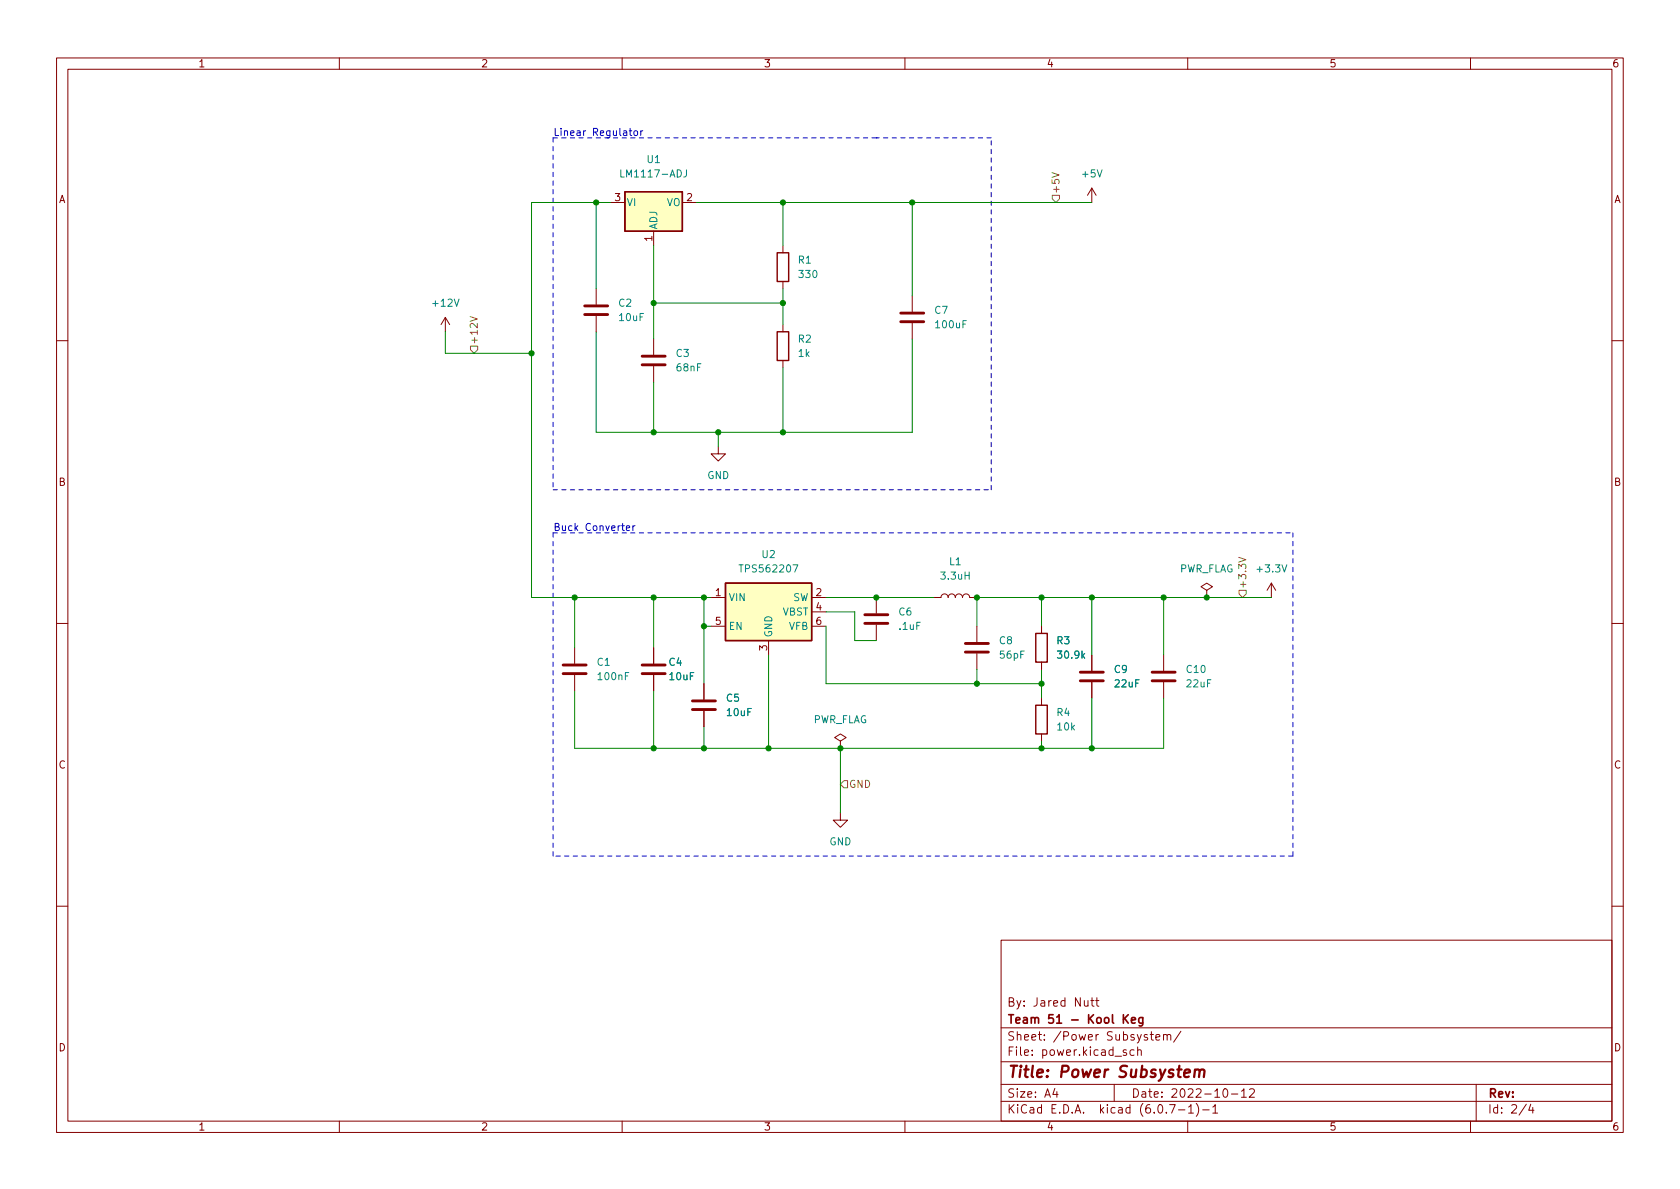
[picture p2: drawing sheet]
<svg xmlns="http://www.w3.org/2000/svg" width="297mm" height="210mm" viewBox="0 0 297 210" stroke-linecap="round" stroke-linejoin="round" font-family="sans-serif">
<g fill="none" stroke="#840000" stroke-width=".18">
<path d="M10 10.2h277v190.1h-277zM12 12.2h273v186.1h-273zM60 10.2v2M110 10.2v2M160 10.2v2M210 10.2v2M260 10.2v2M107.9 35.8h2.6M120.6 35.8h2.6M193 33.3v2.5M193 33.3l-.7 1.2M193 33.3l.8 1.2"/>
<path d="M78.7 56.1l-.7 1.3M78.7 56.1v2.6M78.7 56.1l.8 1.3M105.4 51v2.8M105.4 55.9v2.8M115.6 40.9v2.5M115.6 59.9v2.8M138.4 43.4v1.3M138.4 49.8v1.2M138.4 57.4v1.3M161.3 52.3v2.8M161.3 57.1v2.8"/>
<path d="M10 60.2h2M115.6 64.8v2.8M127 79v1.3h1.3l-1.3 1.2-1.3-1.2h1.3M138.4 63.7v1.3M285 60.2h2M10 110.2h2M101.6 114.5v2.8M101.6 119.4v2.8M115.6 114.5v2.8M115.6 119.4v2.8M125.7 105.7h2.6M125.7 110.7h2.6"/>
<path d="M135.9 113.3v2.5M143.5 105.7h2.5M143.5 108.2h2.5M143.5 110.7h2.5M154.9 105.7v2.8M154.9 110.5v2.8M165.1 105.7h1.3a.64 .64 0 0 1 .6-.7 .64 .64 0 0 1 .6 .7 .64 .64 0 0 1 .7-.7 .64 .64 0 0 1 .6 .7 .64 .64 0 0 1 .6-.7 .64 .64 0 0 1 .7 .7 .64 .64 0 0 1 .6-.7 .64 .64 0 0 1 .6 .7h1.3M172.7 110.7v2.8M172.7 115.6v2.8M184.1 110.7v1.3M184.1 117.1v1.3M193 115.8v2.8"/>
<path d="M205.7 115.8v2.8M213.4 104.4l1-.6-1-.7-1.1 .7 1.1 .6v1.3M213.4 105.7h.1M224.8 103.1l-.8 1.3M224.8 103.1v2.6M224.8 103.1l.8 1.3M285 110.2h2M124.5 120.9v2.8M124.5 125.7v2.8M148.6 131.1l1-.7-1-.6-1 .6 1 .7v1.2M148.6 132.3h.1M184.1 123.4v1.3"/>
<path d="M184.1 129.8v1.3M193 120.6v2.8M205.7 120.6v2.8M148.6 143.8v1.2h1.3l-1.3 1.3-1.3-1.3h1.3M10 160.2h2M177 166.3h108v32h-108zM191.7 176.9l.1 1h.3l.3-.1M192.4 176.9v1M192.9 176.9h.5M193.1 176.4v1.3l.3 .2M193.7 176.9h.6M193.9 176.4v1.3l.4 .2"/>
<path d="M285 160.2h2M60 198.3v2M110 198.3v2M160 198.3v2M177 194.8h108M177 191.8h108M177 187.8h108M177 181.8h108M186.5 192.5l-.4 1h1M186.9 193v1M197 191.8v3M199.1 185.7l-.3-.1-.2 .2v.3l.5 .1v.4h-.5"/>
<path d="M200.5 185.7l-.4-.1-.3 .3v.4l.1 .3h.6M201.1 185.8l.3-.2 .3 .1 .1 .9M201.1 185.1v1.5M203.4 182.9h.5M203.6 182.4v1.3l.3 .2M204.4 183.4l.7-.1-.1-.3-.4-.1-.2 .2v.8h.6M205.7 183.1l.2-.2 .4 .1 .1 .9M205.7 182.9v1M206.4 183.1l.2-.2 .3 .1 .1 .9M206.8 195.3h1l-.7 1.5M208.4 196.3h1.1M208.8 182.4l-1.3 1.9"/>
<path d="M210 198.3v2M210.1 195.8l.5-.5v1.5M210.1 196.8h.9M211.5 195.1a1.72 1.72 0 0 1 0 2.3M212.6 196.3h1.2M214.4 195.8l.5-.5v1.5M214.4 196.8h.9M216.4 192.6l.2-.1a.81 .81 0 0 1 .6 .7 .81 .81 0 0 1-.3 .8h-.2a.81 .81 0 0 1-.6-.6 .81 .81 0 0 1 .3-.8zM217.7 193.5h1.2M219.5 193l.4-.5v1.5M219.5 194h.9M220.9 192.7l.6-.2 .2 .2 .1 .3-.9 1h.9"/>
<path d="M260 198.3v2M261 191.8v6.5M269.9 195.3l-1.3 1.9M270.6 195.3l-.3 1h.9M271 195.8v1"/>
</g>
<path d="M211.3 189.3a.49 .49 0 0 1 .8 .1l-.1 1.1M211.3 189.1l-.2 1.4M212.1 189.4a.5 .5 0 0 1 .8-.2l-.1 1.3" fill="none" stroke="#840000" stroke-width=".4"/>
<path d="M198.6 179.4v1.5M199.5 179.4l-.9 .9M202.1 179.9v1.2l-.3 .3h-.4M198.8 180.1l.7 .8M200.1 180.4l.7-.1-.1-.3-.4-.1-.2 .2v.8h.6M202.1 180l-.5-.1-.3 .3v.4l.2 .3h.6" fill="none" stroke="#840000" stroke-width=".3"/>
<g fill="#ffffc2" stroke="#ffffc2" stroke-width=".18">
<path d="M128.3 103.1h15.2v10.2h-15.2z"/>
<path d="M110.5 33.9h10.1v7h-10.1z"/>
</g>
<path d="M110.5 33.9h10.1v7h-10.1zM137.4 58.7h2v5h-2zM137.4 44.7h2v5.1h-2zM128.3 103.1h15.2v10.2h-15.2zM183.1 112h2.1v5.1h-2.1zM183.1 124.7h2.1v5.1h-2.1z" fill="none" stroke="#840000" stroke-width=".25"/>
<g fill="none" stroke="#840000" stroke-width=".51">
<path d="M103.4 55.6h4M103.4 54.1h4M159.3 56.9h4M159.3 55.4h4M113.5 64.5h4.1M113.5 63h4.1M99.6 119.1h4M99.6 117.6h4M113.5 119.1h4.1M113.5 117.6h4.1M152.9 110.2h4.1M152.9 108.7h4.1"/>
<path d="M170.7 115.3h4.1M170.7 113.8h4.1M191 118.9h4.1M203.7 118.9h4.1M122.4 125.5h4.1M122.4 123.9h4.1M191 120.4h4.1M203.7 120.4h4.1"/>
</g>
<path d="M109.8 30v1.3h.6M121.4 30v.9a.41 .41 0 0 1-.5 .4" fill="none" stroke="#008484" stroke-width=".18"/>
<path d="M186 30.5l1.3 .4-1.3 .5M186.1 34.5h1.2v.7l-.6 .6-.6-.6zM83.1 56l1.3 .4-1.3 .4M83.2 61.2h1.3v.6l-.7 .7-.6-.7zM219 98.6l1.3 .4-1.3 .4M219.1 104.4h1.2v.6l-.6 .7-.6-.7zM149.2 138h.7v1.3h-.7l-.6-.6z" fill="none" stroke="#848400" stroke-width=".18"/>
<path d="M111.2 23.1h.5M111.4 22.7v1.1l.3 .2M112.2 23.2l.3-.1 .2 .3v.3l-.2 .3-.3-.1-.1-.2zM113.3 23.1v.9M113.7 23.1l-.4 .3M110.7 93.4l.7-.1-.1-.3h-.4l-.2 .2 .1 .6h.5M111.9 93v.8M112.3 93l-.4 .2" fill="none" stroke="#0000c2" stroke-width=".18"/>
<path d="M97.8 24.4v62.2M97.8 24.4h57.1M154.9 24.4h.1M175.3 24.4h-20.4M97.8 94.2v57.2M97.8 86.6h77.5M97.8 94.2h130.8M175.3 86.6v-62.2M228.6 94.2v57.2M228.6 151.4h-130.8" fill="none" stroke="#0000c2" stroke-width=".18" stroke-dasharray=".8 .8"/>
<g fill="none" stroke="#008400" stroke-width=".18">
<path d="M105.4 35.8v15.2M107.9 35.8h-13.9v69.9h31.7M123.2 35.8h69.8M138.4 35.8v7.6M161.3 35.8v16.5M78.7 58.7v3.8h15.3M105.4 58.7v17.7h55.9v-16.5M115.6 43.4v16.5M115.6 53.6h22.8M138.4 51v6.4M115.6 67.6v8.8M127 76.4v2.6"/>
<path d="M138.4 65v11.4M101.6 105.7v8.8M115.6 105.7v8.8M124.5 105.7v15.2M124.5 110.7h1.2M135.9 115.8v16.5M146 105.7h19.1M146 108.2h5.1v5.1h3.8M146 110.7v10.2h38.1M172.7 118.4v2.5M184.1 105.7v5M184.1 118.4v5"/>
<path d="M193 105.7v10.1M205.7 105.7v10.1M224.8 105.7h-52.1v5M101.6 122.2v10.1h104.1v-8.9M115.6 122.2v10.1M124.5 128.5v3.8M148.6 132.3v11.5M184.1 131.1v1.2M193 123.4v8.9"/>
</g>
<g fill="#008400" stroke="#008400" stroke-width=".18">
<circle cx="172.7" cy="105.7" r=".46"/>
<circle cx="172.7" cy="120.9" r=".46"/>
<circle cx="184.1" cy="120.9" r=".46"/>
<circle cx="184.1" cy="132.3" r=".46"/>
<circle cx="148.6" cy="132.3" r=".46"/>
<circle cx="135.9" cy="132.3" r=".46"/>
<circle cx="154.9" cy="105.7" r=".46"/>
<circle cx="115.6" cy="76.4" r=".46"/>
<circle cx="115.6" cy="105.7" r=".46"/>
<circle cx="101.6" cy="105.7" r=".46"/>
<circle cx="127" cy="76.4" r=".46"/>
<circle cx="115.6" cy="53.6" r=".46"/>
<circle cx="115.6" cy="132.3" r=".46"/>
<circle cx="124.5" cy="110.7" r=".46"/>
<circle cx="138.4" cy="76.4" r=".46"/>
<circle cx="161.3" cy="35.8" r=".46"/>
<circle cx="94" cy="62.5" r=".46"/>
<circle cx="138.4" cy="35.8" r=".46"/>
<circle cx="138.4" cy="53.6" r=".46"/>
<circle cx="105.4" cy="35.8" r=".46"/>
<circle cx="184.1" cy="105.7" r=".46"/>
<circle cx="193" cy="105.7" r=".46"/>
<circle cx="213.4" cy="105.7" r=".46"/>
<circle cx="193" cy="132.3" r=".46"/>
<circle cx="124.5" cy="132.3" r=".46"/>
<circle cx="124.5" cy="105.7" r=".46"/>
<circle cx="205.7" cy="105.7" r=".46"/>
</g>
<text font-size="2.8" fill="#840000" x="178" y="190.6">Title: Power Subsystem</text>
<g font-size="2.1" fill="#840000">
<text x="178" y="178">By: Jared Nutt</text>
<text x="178" y="184">Sheet: /Power Subsystem/</text>
<text x="178" y="181">Team 51 - Kool Keg</text>
<text x="178" y="186.7">File: power.kicad_sch</text>
<text x="178" y="196.9">KiCad E.D.A. kicad (6.0.7-1)-1</text>
<text x="178" y="194.1">Size: A4</text>
<text x="200" y="194.1">Date: 2022-10-12</text>
<text x="263" y="194.1">Rev:</text>
<text x="263" y="196.9">Id: 2/4</text>
</g>
<g font-size="1.8" fill="#840000">
<text x="35" y="11.9">1</text>
<text x="85" y="11.9">2</text>
<text x="135" y="11.9">3</text>
<text x="185" y="11.9">4</text>
<text x="235" y="11.9">5</text>
<text x="285" y="11.9">6</text>
<text x="10.3" y="35.9">A</text>
<text x="108.7" y="35.6">3</text>
<text x="121.4" y="35.6">2</text>
<text x="285.3" y="35.9">A</text>
<text x="115.3" y="42.7" transform="rotate(-90 115.3 42.7)">1</text>
<text x="10.3" y="85.9">B</text>
<text x="285.3" y="85.9">B</text>
<text x="126.5" y="105.4">1</text>
<text x="144.3" y="105.4">2</text>
<text x="144.3" y="107.9">4</text>
<text x="126.5" y="110.5">5</text>
<text x="144.3" y="110.5">6</text>
<text x="135.6" y="115" transform="rotate(-90 135.6 115)">3</text>
<text x="10.3" y="135.9">C</text>
<text x="285.3" y="135.9">C</text>
<text x="10.3" y="185.9">D</text>
<text x="285.3" y="185.9">D</text>
<text x="35" y="199.9">1</text>
<text x="85" y="199.9">2</text>
<text x="135" y="199.9">3</text>
<text x="185" y="199.9">4</text>
<text x="235" y="199.9">5</text>
<text x="285" y="199.9">6</text>
</g>
<g font-size="1.8" fill="#0000c2">
<text x="97.8" y="24">Linear Regulator</text>
<text x="97.8" y="93.9">Buck Converter</text>
</g>
<g font-size="1.8" fill="#008484">
<text x="114.4" y="28.8">U1</text>
<text x="110.3" y="31.4">LM1117-ADJ</text>
<text x="191.4" y="31.4">+5V</text>
<text x="110.7" y="36.4">VI</text>
<text x="116.2" y="40.6" transform="rotate(-90 116.2 40.6)">ADJ</text>
<text x="117.8" y="36.4">VO</text>
<text x="141.2" y="46.6">R1</text>
<text x="141.4" y="49.1">330</text>
<text x="76.7" y="54.2">+12V</text>
<text x="109.4" y="54.2">C2</text>
<text x="109.6" y="56.8">10uF</text>
<text x="165.3" y="55.5">C7</text>
<text x="165.6" y="58">100uF</text>
<text x="119.6" y="63.1">C3</text>
<text x="119.7" y="65.7">68nF</text>
<text x="141.2" y="60.6">R2</text>
<text x="141.2" y="63.1">1k</text>
<text x="125" y="84.7">GND</text>
<text x="131.2" y="101.2">TPS562207</text>
<text x="134.8" y="98.7">U2</text>
<text x="167.9" y="99.9">L1</text>
<text x="208.4" y="101.2">PWR_FLAG</text>
<text x="222.5" y="101.2">+3.3V</text>
<text x="128.8" y="106.3">VIN</text>
<text x="140.2" y="106.3">SW</text>
<text x="166.5" y="102.5">3.3uH</text>
<text x="128.8" y="111.4">EN</text>
<text x="136.5" y="112.8" transform="rotate(-90 136.5 112.8)">GND</text>
<text x="138.3" y="108.8">VBST</text>
<text x="139.5" y="111.4">VFB</text>
<text x="158.9" y="108.8">C6</text>
<text x="159" y="111.4">.1uF</text>
<text x="176.7" y="113.9">C8</text>
<text x="186.9" y="113.9">R3</text>
<text x="105.6" y="117.7">C1</text>
<text x="118.3" y="117.7">C4</text>
<text x="176.9" y="116.5">56pF</text>
<text x="187.2" y="116.5">30.9k</text>
<text x="197" y="119">C9</text>
<text x="209.9" y="119">C10</text>
<text x="105.9" y="120.3">100nF</text>
<text x="118.5" y="120.3">10uF</text>
<text x="128.5" y="124.1">C5</text>
<text x="197.2" y="121.5">22uF</text>
<text x="209.9" y="121.5">22uF</text>
<text x="128.6" y="126.6">10uF</text>
<text x="143.6" y="127.9">PWR_FLAG</text>
<text x="186.9" y="126.6">R4</text>
<text x="187" y="129.2">10k</text>
<text x="146.6" y="149.5">GND</text>
</g>
<g font-size="1.8" fill="#848400">
<text x="187.3" y="34.3" transform="rotate(-90 187.3 34.3)">+5V</text>
<text x="84.5" y="61" transform="rotate(-90 84.5 61)">+12V</text>
<text x="220.3" y="104.2" transform="rotate(-90 220.3 104.2)">+3.3V</text>
<text x="150.1" y="139.3">GND</text>
</g>
</svg>
